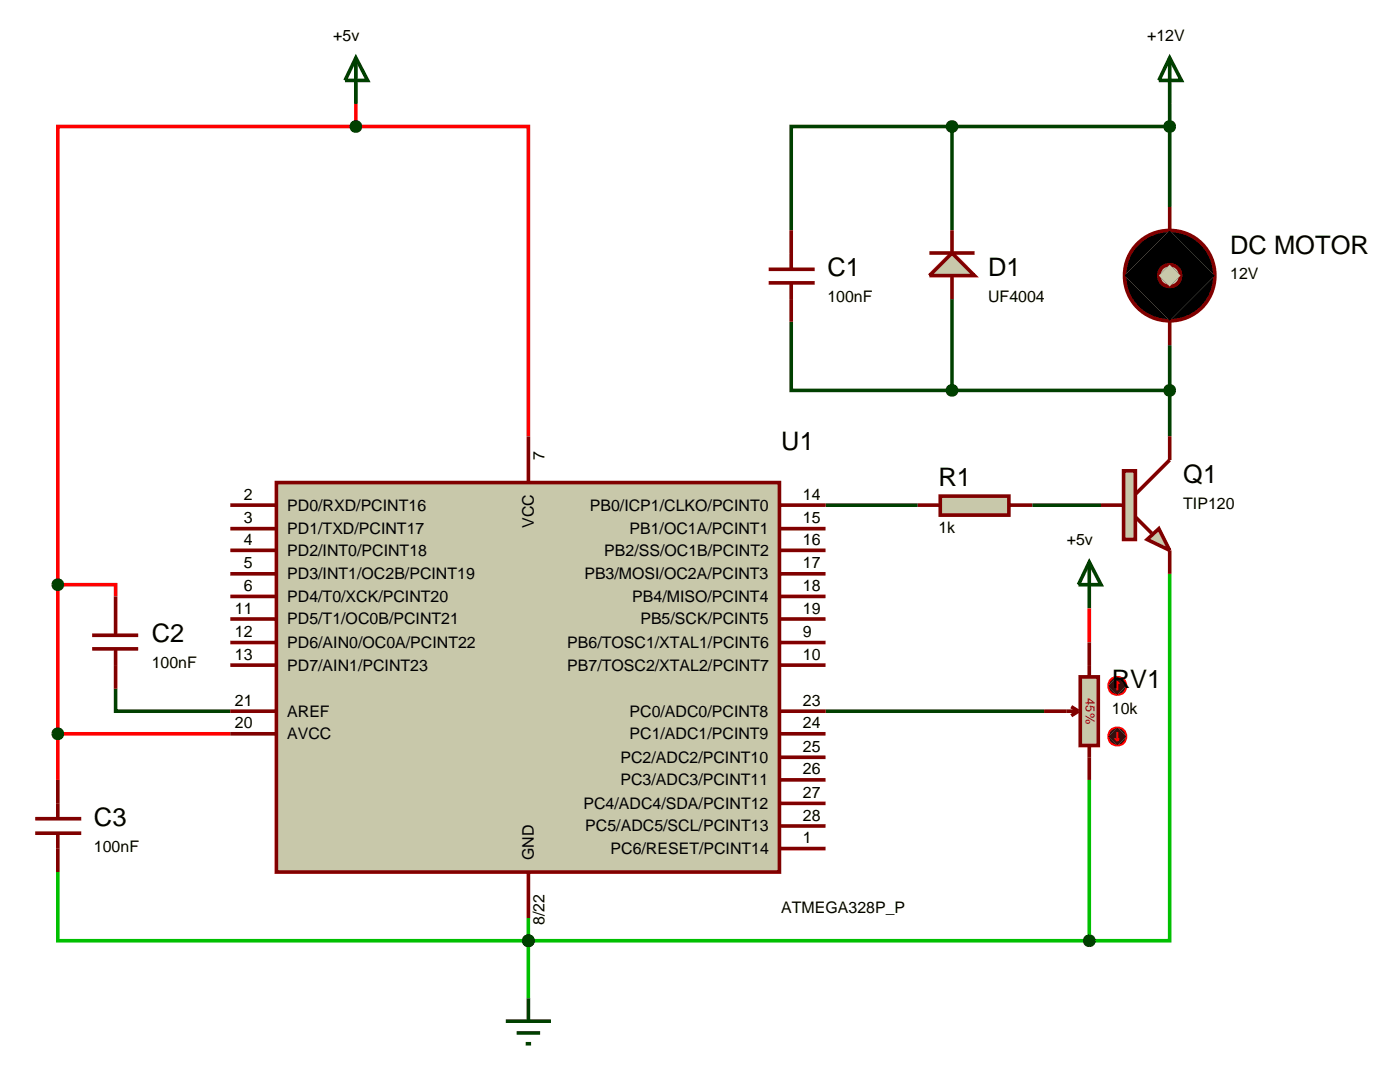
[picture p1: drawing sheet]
<svg xmlns="http://www.w3.org/2000/svg" width="155mm" height="119mm" viewBox="0 0 155 119" stroke-linecap="round" stroke-linejoin="round" font-family="sans-serif">
<path d="M105.4 14h-17.8v11.5M105.4 14v11.5M105.4 14h24.1M129.5 11.5v11.4M87.6 35.6v7.6h17.8M105.4 33.1v10.1M129.5 38.2v10.1M91.4 55.9h10.2M105.4 43.2h24.1M114.3 55.9h7.6M12.8 76.2v2.5h12.7M91.4 78.7h24.2" fill="none" stroke="#004000" stroke-width=".4"/>
<path d="M39.4 14h19.1v34.3M39.4 14h-33v50.7M39.4 11.5v2.5M6.4 64.7h6.4v1.3M6.4 64.7v21.6M120.6 67.3v3.8M6.4 81.2h19.1" fill="none" stroke="#f00" stroke-width=".4"/>
<path d="M129.5 63.5v40.6h-8.9M6.4 96.5v7.6h114.2M120.6 86.3v17.8M58.5 101.6v8.9" fill="none" stroke="#00c000" stroke-width=".4"/>
<path d="M125.7 27.3a5 5 0 0 1 3.8-1.8l-5 5a5 5 0 0 1 1.2-3.2zM129.5 25.5a5 5 0 0 1 5 5zM134.5 30.5a5 5 0 0 1-5 5zM124.5 30.5l5 5a5 5 0 0 1-5-5z" fill="#000" stroke="#800000" stroke-width=".4"/>
<path d="M124.5 30.5l5-5 5 5-5 5z" fill="#000"/>
<path d="M128.8 29.5l.7-.2-1.2 1.2 .1-.4zM129.5 29.3a1.16 1.16 0 0 1 1.2 1.2zM130.7 30.5a1.16 1.16 0 0 1-1.2 1.2zM128.3 30.5l1.2 1.2a1.16 1.16 0 0 1-1.2-1.2z" fill="#c8c8aa" stroke="#800000" stroke-width=".4"/>
<path d="M128.3 30.5l1.2-1.2 1.2 1.2-1.2 1.2z" fill="#c8c8aa"/>
<path d="M129.5 22.9v2.6M129.5 35.6v2.6" fill="none" stroke="#800000" stroke-width=".4"/>
<g fill="#c8c8aa" stroke="#800000" stroke-width=".4">
<path d="M127 59.7l1.3-1.2 1.2 2.4z"/>
<path d="M124.4 52.1h1.3v7.6h-1.3z"/>
</g>
<path d="M121.9 55.9h2.5M125.7 57.2l1.8 1.8M129.5 48.3v2.6l-3.8 3.8M129.5 60.9v2.6" fill="none" stroke="#800000" stroke-width=".4"/>
<path d="M104.1 54.9h7.6v2.1h-7.6z" fill="#c8c8aa" stroke="#800000" stroke-width=".4"/>
<path d="M101.6 55.9h2.5M111.7 55.9h2.6" fill="none" stroke="#800000" stroke-width=".4"/>
<path d="M129.5 6.4l1.3 2.5h-2.5zM129.5 6.4v5.1" fill="none" stroke="#004000" stroke-width=".4"/>
<path d="M30.6 53.4h55.7v43.1h-55.7z" fill="#c8c8aa" stroke="#800000" stroke-width=".4"/>
<g fill="none" stroke="#800000" stroke-width=".4">
<path d="M25.5 55.9h5.1M25.5 58.5h5.1M58.5 48.3v5.1M86.3 55.9h5.1M86.3 58.5h5.1M25.5 63.5h5.1M25.5 60.9h5.1M25.5 71.1h5.1M25.5 68.5h5.1M25.5 66h5.1M25.5 73.6h5.1M25.5 78.7h5.1"/>
<path d="M86.3 63.5h5.1M86.3 60.9h5.1M86.3 71.1h5.1M86.3 68.5h5.1M86.3 66h5.1M86.3 73.6h5.1M86.3 78.7h5.1M25.5 81.2h5.1M58.5 96.5v5.1M86.3 93.9h5.1M86.3 91.4h5.1M86.3 88.9h5.1"/>
<path d="M86.3 86.3h5.1M86.3 83.8h5.1M86.3 81.2h5.1"/>
</g>
<path d="M119.6 74.9h2v7.6h-2z" fill="#c8c8aa" stroke="#800000" stroke-width=".4"/>
<path d="M115.6 78.7h3.8M118.6 78.2l.8 .5M119.4 78.7l-.8 .5M120.6 71.1v3.8M120.6 82.5v3.8" fill="none" stroke="#800000" stroke-width=".4"/>
<path d="M123 75.2l.3-.2 .4-.1-1 1 .1-.4zM123.7 74.9a.94 .94 0 0 1 1 1zM124.7 75.9a.94 .94 0 0 1-1 1zM122.7 75.9l1 1a.94 .94 0 0 1-1-1z" fill="#400000" stroke="#f00" stroke-width=".2"/>
<path d="M123.7 74.9l1 1-1 1-1-1z" fill="#400000"/>
<path d="M123.7 75.4l.2 .3M123.7 75.4l-.3 .3M123.7 75.4v1" fill="none" stroke="#f00" stroke-width=".2"/>
<path d="M123 80.8l.3-.2 .4-.1-1 1 .1-.4zM123.7 80.5a.94 .94 0 0 1 1 1zM124.7 81.5a.94 .94 0 0 1-1 1zM122.7 81.5l1 1a.94 .94 0 0 1-1-1z" fill="#400000" stroke="#f00" stroke-width=".2"/>
<path d="M123.7 80.5l1 1-1 1-1-1z" fill="#400000"/>
<path d="M123.4 81.7l.3 .3M123.7 81v1M123.9 81.7l-.2 .3" fill="none" stroke="#f00" stroke-width=".2"/>
<path d="M120.6 62.2l1.3 2.5h-2.5zM120.6 62.2v5.1M56 113h5M57.2 114.3h2.6M58.2 115.5h.6M58.5 110.5v2.5" fill="none" stroke="#004000" stroke-width=".4"/>
<path d="M120.3 103.7l.3-.1-.5 .5 .1-.3zM120.6 103.6l.3 .1 .1 .1 .1 .3zM120.6 104.6l.5-.5-.1 .3-.1 .1zM120.1 104.1l.5 .5-.3-.1-.1-.1z" fill="#004000" stroke="#004000" stroke-width=".4"/>
<path d="M120.6 103.6l.5 .5-.5 .5-.5-.5z" fill="#004000"/>
<path d="M105.4 28l2.5 2.5h-5z" fill="#c8c8aa" stroke="#800000" stroke-width=".4"/>
<path d="M102.9 28h5M105.4 25.5v2.5M105.4 30.5v2.6" fill="none" stroke="#800000" stroke-width=".4"/>
<path d="M129.1 42.9l.1-.1 .3-.1-.5 .5zM129.5 42.7l.3 .1 .1 .1 .1 .3zM130 43.2l-.1 .3-.1 .1-.3 .1zM129 43.2l.5 .5-.3-.1-.1-.1z" fill="#004000" stroke="#004000" stroke-width=".4"/>
<path d="M129 43.2l.5-.5 .5 .5-.5 .5z" fill="#004000"/>
<path d="M85.1 31.3h5.1M85.1 29.8h5.1M87.6 25.5v4.3M87.6 31.3v4.3" fill="none" stroke="#800000" stroke-width=".4"/>
<path d="M105 42.9l.1-.1 .3-.1-.5 .5zM105.4 42.7l.3 .1 .1 .1 .1 .3zM105.9 43.2l-.1 .3-.1 .1-.3 .1zM104.9 43.2l.5 .5-.3-.1-.1-.1z" fill="#004000" stroke="#004000" stroke-width=".4"/>
<path d="M104.9 43.2l.5-.5 .5 .5-.5 .5z" fill="#004000"/>
<path d="M105 13.7l.1-.1 .3-.1-.5 .5zM105.4 13.5l.3 .1 .1 .1 .1 .3zM105.9 14l-.1 .3-.1 .1-.3 .1zM104.9 14l.5 .5-.3-.1-.1-.1z" fill="#004000" stroke="#004000" stroke-width=".4"/>
<path d="M104.9 14l.5-.5 .5 .5-.5 .5z" fill="#004000"/>
<path d="M129.1 13.7l.1-.1 .3-.1-.5 .5zM129.5 13.5l.3 .1 .1 .1 .1 .3zM130 14l-.1 .3-.1 .1-.3 .1zM129 14l.5 .5-.3-.1-.1-.1z" fill="#004000" stroke="#004000" stroke-width=".4"/>
<path d="M129 14l.5-.5 .5 .5-.5 .5z" fill="#004000"/>
<path d="M39.4 6.4l1.3 2.5h-2.5zM39.4 6.4v5.1" fill="none" stroke="#004000" stroke-width=".4"/>
<path d="M39 13.7l.1-.1 .3-.1-.5 .5zM39.4 13.5l.3 .1 .1 .1 .1 .3zM39.9 14l-.1 .3-.1 .1-.3 .1zM38.9 14l.5 .5-.3-.1-.1-.1z" fill="#004000" stroke="#004000" stroke-width=".4"/>
<path d="M38.9 14l.5-.5 .5 .5-.5 .5z" fill="#004000"/>
<path d="M10.2 70.3h5.1M10.2 71.8h5.1M12.8 66v4.3M12.8 71.8v4.4" fill="none" stroke="#800000" stroke-width=".4"/>
<path d="M6 64.4l.1-.1 .3-.1-.5 .5zM6.4 64.2l.3 .1 .1 .1 .1 .3zM6.4 65.2l.5-.5-.1 .3-.1 .1zM5.9 64.7l.5 .5-.3-.1-.1-.1z" fill="#004000" stroke="#004000" stroke-width=".4"/>
<path d="M5.9 64.7l.5-.5 .5 .5-.5 .5z" fill="#004000"/>
<path d="M3.9 92.2h5.1M3.9 90.6h5.1M6.4 86.3v4.3M6.4 92.2v4.3" fill="none" stroke="#800000" stroke-width=".4"/>
<path d="M6 80.9l.1-.1 .3-.1-.5 .5zM6.4 80.7l.3 .1 .1 .1 .1 .3zM6.9 81.2l-.1 .3-.1 .1-.3 .1zM5.9 81.2l.5 .5-.3-.1-.1-.1z" fill="#004000" stroke="#004000" stroke-width=".4"/>
<path d="M5.9 81.2l.5-.5 .5 .5-.5 .5z" fill="#004000"/>
<path d="M58.1 103.8l.1-.1 .3-.1-.5 .5zM58.5 103.6l.3 .1 .1 .1 .1 .3zM58.5 104.6l.5-.5-.1 .3-.1 .1zM58 104.1l.5 .5-.3-.1-.1-.1z" fill="#004000" stroke="#004000" stroke-width=".4"/>
<path d="M58 104.1l.5-.5 .5 .5-.5 .5z" fill="#004000"/>
<path d="M58.1 103.8l.1-.1 .3-.1-.5 .5zM58.5 103.6l.3 .1 .1 .1 .1 .3zM58.5 104.6l.5-.5-.1 .3-.1 .1zM58 104.1l.5 .5-.3-.1-.1-.1z" fill="#004000" stroke="#004000" stroke-width=".4"/>
<path d="M58 104.1l.5-.5 .5 .5-.5 .5z" fill="#004000"/>
<g font-size="2.8">
<text x="136.2" y="28.1">DC MOTOR</text>
<text x="91.6" y="30.6">C1</text>
<text x="109.4" y="30.6">D1</text>
<text x="86.5" y="49.8">U1</text>
<text x="103.9" y="53.8">R1</text>
<text x="131" y="53.5">Q1</text>
<text x="16.8" y="71.1">C2</text>
<text x="123.1" y="76.2">RV1</text>
<text x="10.4" y="91.5">C3</text>
</g>
<g font-size="1.8">
<text x="36.9" y="4.5">+5v</text>
<text x="127" y="4.5">+12V</text>
<text x="91.6" y="33.4">100nF</text>
<text x="109.4" y="33.4">UF4004</text>
<text x="136.2" y="30.9">12V</text>
<text x="60.3" y="50.9" transform="rotate(-90 60.3 50.9)">7</text>
<text x="27" y="57.9">3</text>
<text x="27" y="55.3">2</text>
<text x="31.8" y="59.1">PD1/TXD/PCINT17</text>
<text x="31.8" y="56.5">PD0/RXD/PCINT16</text>
<text x="59.1" y="58.4" transform="rotate(-90 59.1 58.4)">VCC</text>
<text x="65.3" y="56.5">PB0/ICP1/CLKO/PCINT0</text>
<text x="69.7" y="59.1">PB1/OC1A/PCINT1</text>
<text x="88.9" y="55.3">14</text>
<text x="88.9" y="57.9">15</text>
<text x="103.9" y="59">1k</text>
<text x="131" y="56.3">TIP120</text>
<text x="27" y="65.4">6</text>
<text x="27" y="62.9">5</text>
<text x="27" y="60.3">4</text>
<text x="31.8" y="64.1">PD3/INT1/OC2B/PCINT19</text>
<text x="31.8" y="61.5">PD2/INT0/PCINT18</text>
<text x="64.7" y="64.1">PB3/MOSI/OC2A/PCINT3</text>
<text x="66.9" y="61.5">PB2/SS/OC1B/PCINT2</text>
<text x="88.9" y="62.9">17</text>
<text x="88.9" y="60.3">16</text>
<text x="88.9" y="65.4">18</text>
<text x="118.1" y="60.3">+5v</text>
<text x="26" y="70.5">12</text>
<text x="26" y="67.9">11</text>
<text x="31.8" y="71.7">PD6/AIN0/OC0A/PCINT22</text>
<text x="31.8" y="69.1">PD5/T1/OC0B/PCINT21</text>
<text x="31.8" y="66.6">PD4/T0/XCK/PCINT20</text>
<text x="62.8" y="71.7">PB6/TOSC1/XTAL1/PCINT6</text>
<text x="70" y="66.6">PB4/MISO/PCINT4</text>
<text x="70.9" y="69.1">PB5/SCK/PCINT5</text>
<text x="88.9" y="67.9">19</text>
<text x="88.9" y="70.5">9</text>
<text x="16.8" y="73.9">100nF</text>
<text x="26" y="73">13</text>
<text x="31.8" y="74.2">PD7/AIN1/PCINT23</text>
<text x="62.8" y="74.2">PB7/TOSC2/XTAL2/PCINT7</text>
<text x="88.9" y="73">10</text>
<text x="26" y="80.6">20</text>
<text x="26" y="78.1">21</text>
<text x="31.8" y="81.8">AVCC</text>
<text x="31.8" y="79.3">AREF</text>
<text x="69.7" y="81.8">PC1/ADC1/PCINT9</text>
<text x="69.7" y="79.3">PC0/ADC0/PCINT8</text>
<text x="88.9" y="83.2">25</text>
<text x="88.9" y="80.6">24</text>
<text x="88.9" y="78.1">23</text>
<text x="123.1" y="79">10k</text>
<text x="64.6" y="89.5">PC4/ADC4/SDA/PCINT12</text>
<text x="68.7" y="86.9">PC3/ADC3/PCINT11</text>
<text x="68.7" y="84.4">PC2/ADC2/PCINT10</text>
<text x="88.9" y="88.3">27</text>
<text x="88.9" y="85.7">26</text>
<text x="10.4" y="94.3">100nF</text>
<text x="59.1" y="95.2" transform="rotate(-90 59.1 95.2)">GND</text>
<text x="64.8" y="92">PC5/ADC5/SCL/PCINT13</text>
<text x="67.6" y="94.5">PC6/RESET/PCINT14</text>
<text x="88.9" y="93.3">1</text>
<text x="88.9" y="90.8">28</text>
<text x="86.5" y="101">ATMEGA328P_P</text>
<text x="60.3" y="102.4" transform="rotate(-90 60.3 102.4)">8/22</text>
</g>
<text font-size="1.4" fill="#c00000" x="120.2" y="77.3" transform="rotate(90 120.2 77.3)">45%</text>
</svg>
